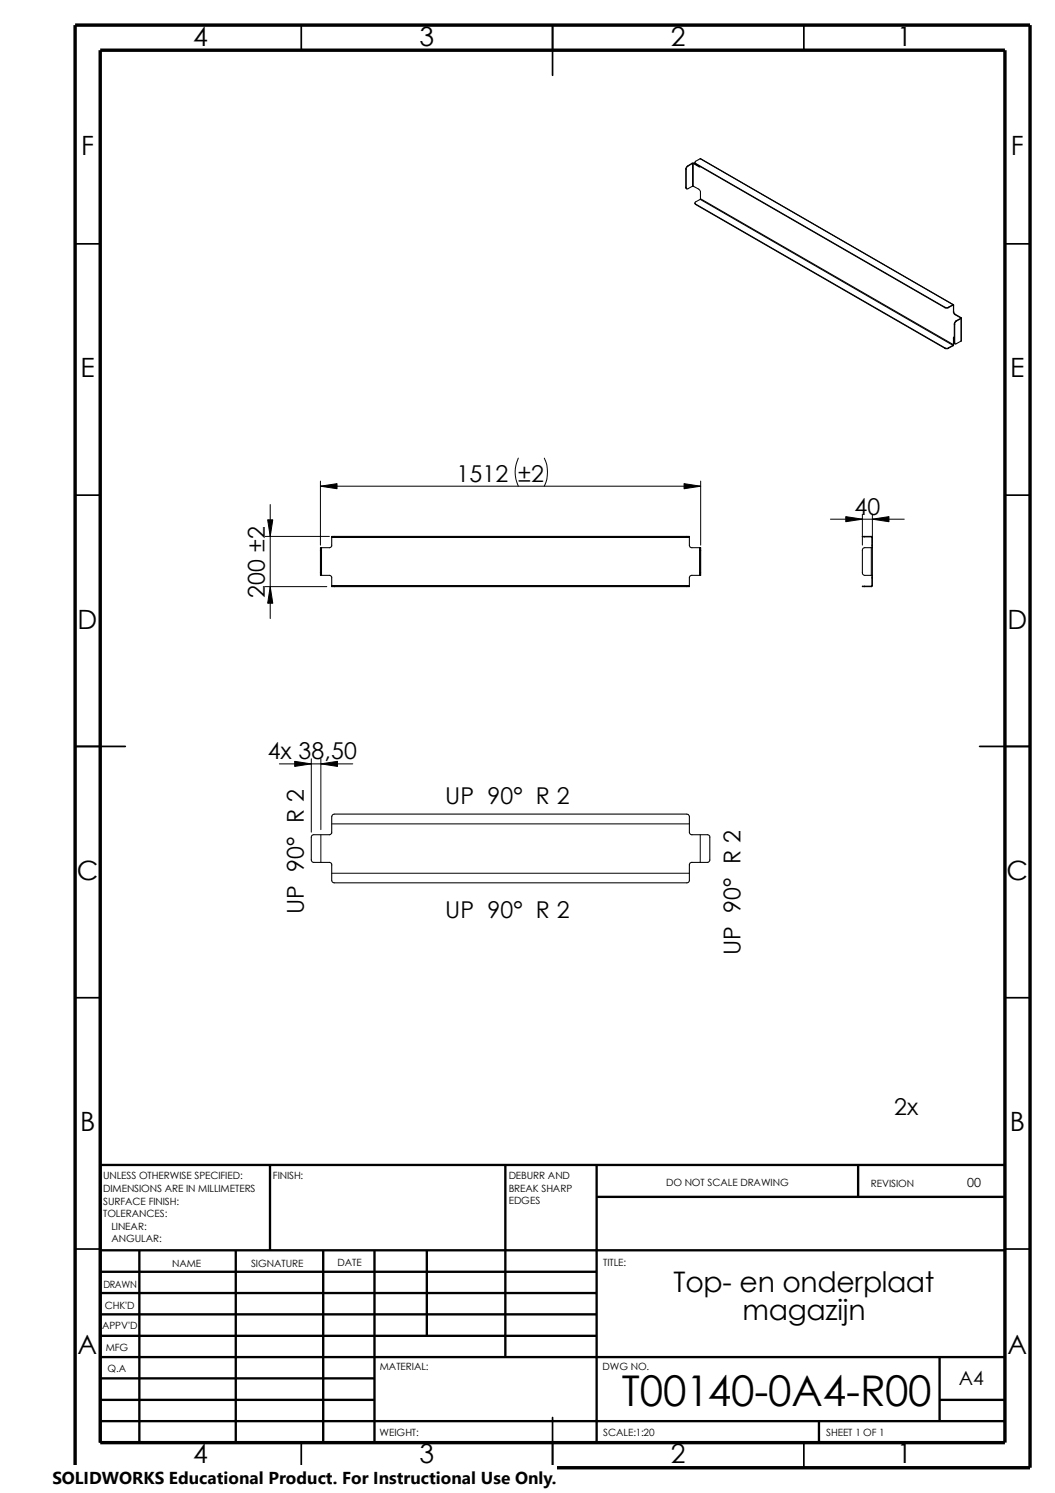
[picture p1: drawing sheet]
<svg xmlns="http://www.w3.org/2000/svg" width="210mm" height="297mm" viewBox="0 0 210 297" stroke-linecap="round" stroke-linejoin="round" font-family="sans-serif">
<g fill="none" stroke="#000" stroke-width=".34">
<path d="M59.9 5v5M109.9 5v10M159.9 5v5M14.9 48.5h5M199.9 48.5h5M14.9 98.5h5M199.9 98.5h5M14.9 148.5h10M194.9 148.5h10M14.9 198.5h5M199.9 198.5h5M14.9 248.5h5"/>
<path d="M199.9 248.5h5M59.9 287v5M109.9 282v10M159.9 287v5"/>
</g>
<g fill="none" stroke="#000" stroke-width=".47">
<path d="M53.7 231.8v17M100.5 231.8v38.2M118.7 231.8v55.2M118.7 238.1h81.2M170.7 231.8v6.3M199.9 231.8h-180v55.2M19.9 253h98.8M19.9 257.3h98.8M19.9 248.8h180M27.7 248.8v38.2M46.9 248.8v38.2M64.3 248.8v38.2"/>
<path d="M74.5 248.8v38.2M84.9 248.8v17M19.9 270h180M19.9 274.2h54.6M19.9 278.5h54.6M19.9 261.5h98.8M19.9 265.8h98.8M186.9 270v12.7M186.9 278.5h13M19.9 282.7h180M162.9 282.7v4.3"/>
</g>
<path d="M14.9 5h190v287h-190zM19.9 10h180v277h-180z" fill="none" stroke="#000" stroke-width=".68" stroke-linecap="butt"/>
<g fill="none" stroke="#000" stroke-width=".21">
<path d="M136.4 37.3l.2 .2M136.4 33.6l.1 .1M136.4 37.3h.1M136.4 33.6v3.7M136.5 33.7v3.6M137.7 32.5l-1 .6-.3 .5M137.7 32.5h.3M137.7 32.5h.1M137.8 32.5l-.9 .6-.4 .6M137.8 37l-1 .6h-.2l-.1-.3M137.8 32.5h.1M137.8 37h.1"/>
<path d="M137.8 32.5v4.5M137.9 37l1.3 .8 .2 .3v1.4M137.9 32.5v4.5M137.9 32.5l1.1 .6M138 32.5l1.1 .6M138 32.5h-.1M138.3 32.3l.1 .3M138.4 32.5l49.6 28.6M138.4 32.5v.1M138.4 32.6l49.6 28.6M139.1 33.1h.2h-.3M139.1 33.1h-.1"/>
<path d="M139.3 31.6l-1 .5v.2l.1 .2M139.3 31.6l50.4 29M139.3 39.7l-.9 .5-.1 .1 .1 .3M139.3 31.6l50.3 29M139.3 39.7l50.3 29M139.4 39.5l-.1 .2M139.4 39.5l50.3 29.1M138.3 40.4l.1 .3M138.4 40.6v.1M138.4 40.6l49.6 28.6M138.4 40.7l49.6 28.6M188 61.1h.7"/>
<path d="M188 61.2h.7M188 69.2h.7M188 69.3h.7M188 61.1v.1M188 69.2v.1M188.7 61.1v.1M188.7 69.2v.1M189.6 60.6h.1l.1 1.5 .3 .5M189.6 60.7h.1M189.6 60.6l-.9 .5M189.6 60.6v.1M189.6 68.7v.1"/>
<path d="M189.6 60.7l-.9 .5M189.6 68.7l-.9 .5M189.6 68.8l-.9 .5M189.7 60.7v1.5l.3 .4M189.7 68.6l-.1 .1M189.8 67.1l-.1 1.5-.1 .2M189.9 67.1l-.2 .1v1.4M189.9 68.2l.1 .2M189.9 64.5h.1M189.9 68.2h.1M189.9 64.5v3.7M190 62.6l1.1 .6"/>
<path d="M190.1 62.6h-.1M190.1 62.6l1.1 .6M190.2 63.8l-.3 .7M190.2 63.8l.1 .1M190.3 63.9l-.4 .6M191.1 63.2v.1M191.1 63.3l.1 .1M191.1 63.3l-.9 .5M191.2 67.9l-1 .6-.3-.3M191.2 63.2v.2M191.2 63.4l-.9 .5M191.2 63.4v4.5"/>
<path d="M191.2 63.2h-.1M191.3 63.3l-.1 4.6M63.8 109.5h.1M63.8 114h.1M63.9 109h.1M63.9 114.5h.1M63.9 109h-.1v5.5h.1M63.9 109v5.5M64 114.5h1.6l.3 .1 .1 .2v1.9h.5M64 109v5.5M66 106.8h.5M66 116.6h.5"/>
<path d="M66 106.9h71.2M66 116.5h71.2M66.5 106.7h-.5v2l-.1 .1-.3 .2h-1.6M66.5 106.7h70.2M66.5 106.8h70.7M66.5 116.6h70.2M66.5 106.7v.1M66.5 116.6v.1M136.7 116.6h.5M136.7 106.7h.5v1.8a.45 .45 0 0 0 .5 .5h1.5M136.7 106.7v.1M136.7 116.6v.1"/>
<path d="M139.2 114.5h.1M139.2 109h.1M139.2 114.5h-1.5a.45 .45 0 0 0-.5 .5v1.7h-70.7M139.2 109v5.5M139.3 109v5.5M139.3 109.5h.1M139.3 114h.1M172 106.7v.1M172 116.6v.1M172 106.8h1.4M172 116.7h1.4M173.4 109h-1.4a.44 .44 0 0 0-.4 .5v4.7l.4 .3h1.4"/>
<path d="M173.4 114.5h.2M173.4 109h.2M173.4 106.8l.1 .1M173.4 106.7l.2 .2M173.4 106.7h-1.8l.4 .1M173.4 116.6h-1.8l.4 .1M173.4 106.7v.1M173.4 109v5.5M173.4 116.6v.1M173.5 116.5l-.1 .1M173.5 108.5h.1M173.5 106.9v2.1"/>
<path d="M173.5 114.5v2M173.5 115h.1M173.5 106.9h.1M173.5 116.5h.1M173.6 116.5l-.2 .2M173.6 106.9v9.6M62.1 166.2l.2-.1 3.5-.1 .2-.2v-3.3l.3-.4 .2-.1h70.2l.2 .1 .3 .3v3.2a.5 .5 0 0 0 .5 .5h3.1l.4 .3v4.8l-.4 .4h-3.1a.45 .45 0 0 0-.5 .5v3a.5 .5 0 0 1-.5 .5h-70.2a.5 .5 0 0 1-.5-.5v-3.2l-.1-.2-.3-.1h-3.2a.5 .5 0 0 1-.5-.5v-4.6z"/>
</g>
<g fill="none" stroke="#000" stroke-width=".2">
<path d="M63.8 96.7l3.3-.5v1zM63.8 95.7v12.8M63.8 96.7h75.6M103.1 91.1a6.5 6.5 0 0 0 0 5.6M108.3 91.1a6.5 6.5 0 0 1 0 5.6M136.1 96.2l3.3 .5-3.3 .5zM139.4 95.7v12.8M52.7 116.7h12.3M52.7 106.7h12.8M53.3 103.4h1l-.5 3.3zM53.8 116.7l.5 3.3h-1zM53.8 100.4v22.7"/>
<path d="M165.2 103.3h14.7M168.3 102.8l3.3 .5-3.3 .5zM171.6 102.3v6.2M173.6 103.3l3.3-.5v1zM173.6 102.3v5.6M55.6 152h14.6M58.6 151.5l3.3 .5-3.3 .5zM61.9 151v14.6M63.8 152l3.3-.5v1zM63.8 151v14.1M63.8 166.1v5.5M66 173.7h71.2"/>
<path d="M66 163.9h71.2M139.3 166.1v5.5"/>
</g>
<path d="M63.8 96.7l3.3-.5v1zM136.1 96.2l3.3 .5-3.3 .5zM53.3 103.4h1l-.5 3.3zM53.8 116.7l.5 3.3h-1zM168.3 102.8l3.3 .5-3.3 .5zM173.6 103.3l3.3-.5v1zM58.6 151.5l3.3 .5-3.3 .5zM63.8 152l3.3-.5v1z" fill="#000"/>
<path d="M10.4 291.5h100.4v5.5h-100.4z" fill="#fff"/>
<text font-size="8.4" x="123.7" y="279.7">T00140-0A4-R00</text>
<g font-size="5.6">
<text x="134" y="257">Top- en onderplaat</text>
<text x="147.7" y="262.6">magazijn</text>
</g>
<g font-size="5.3">
<text x="38.4" y="9.1">4</text>
<text x="83.4" y="9.1">3</text>
<text x="133.5" y="9.1">2</text>
<text x="178.5" y="9.1">1</text>
<text x="16.1" y="30.9">F</text>
<text x="201.1" y="30.9">F</text>
<text x="16" y="75.1">E</text>
<text x="201" y="75.1">E</text>
<text x="15.5" y="125.1">D</text>
<text x="200.4" y="125.1">D</text>
<text x="15.3" y="175.1">C</text>
<text x="200.3" y="175.1">C</text>
<text x="15.9" y="225.1">B</text>
<text x="200.9" y="225.1">B</text>
<text x="15.5" y="269.3">A</text>
<text x="200.4" y="269.3">A</text>
<text x="38.4" y="291.1">4</text>
<text x="83.4" y="291.1">3</text>
<text x="133.5" y="291.1">2</text>
<text x="178.5" y="291.1">1</text>
</g>
<g font-size="4.6">
<text x="90.8" y="95.8">1512 ±2</text>
<text x="170" y="102.4">40</text>
<text x="52.7" y="119" transform="rotate(-90 52.7 119)">200 ±2</text>
<text x="53.3" y="151">4x 38,50</text>
<text x="88.6" y="160">UP 90° R 2</text>
<text x="60.5" y="181.8" transform="rotate(-90 60.5 181.8)">UP 90° R 2</text>
<text x="88.6" y="182.7">UP 90° R 2</text>
<text x="147.3" y="190" transform="rotate(-90 147.3 190)">UP 90° R 2</text>
<text x="177.9" y="221.7">2x</text>
</g>
<text font-size="3.9" x="190.8" y="275.5">A4</text>
<text font-size="3.4" x="10.4" y="295.2">SOLIDWORKS Educational Product. For Instructional Use Only.</text>
<text font-size="2.5" x="192.4" y="236.2">00</text>
<g font-size="2">
<text x="20.5" y="234.7">UNLESS OTHERWISE SPECIFIED:</text>
<text x="20.5" y="237.2">DIMENSIONS ARE IN MILLIMETERS</text>
<text x="20.5" y="239.6">SURFACE FINISH:</text>
<text x="54.3" y="234.7">FINISH:</text>
<text x="101.2" y="234.6">DEBURR AND</text>
<text x="101.2" y="239.6">EDGES</text>
<text x="101.2" y="237.1">BREAK SHARP</text>
<text x="132.5" y="236">DO NOT SCALE DRAWING</text>
<text x="173.3" y="236.2">REVISION</text>
<text x="20.5" y="242.1">TOLERANCES:</text>
<text x="22.2" y="244.6">LINEAR:</text>
<text x="22.2" y="247.1">ANGULAR:</text>
<text x="67.1" y="252">DATE</text>
<text x="120" y="252">TITLE:</text>
<text x="20.6" y="256.2">DRAWN</text>
<text x="34.2" y="252.1">NAME</text>
<text x="50" y="252">SIGNATURE</text>
<text x="20.9" y="260.4">CHK'D</text>
<text x="20.3" y="264.5">APPV'D</text>
<text x="21" y="268.9">MFG</text>
<text x="21.4" y="273">Q.A</text>
<text x="75.6" y="272.6">MATERIAL:</text>
<text x="119.9" y="272.6">DWG NO.</text>
<text x="75.5" y="285.6">WEIGHT:</text>
<text x="120" y="285.7">SCALE:1:20</text>
<text x="164.4" y="285.7">SHEET 1 OF 1</text>
</g>
</svg>
